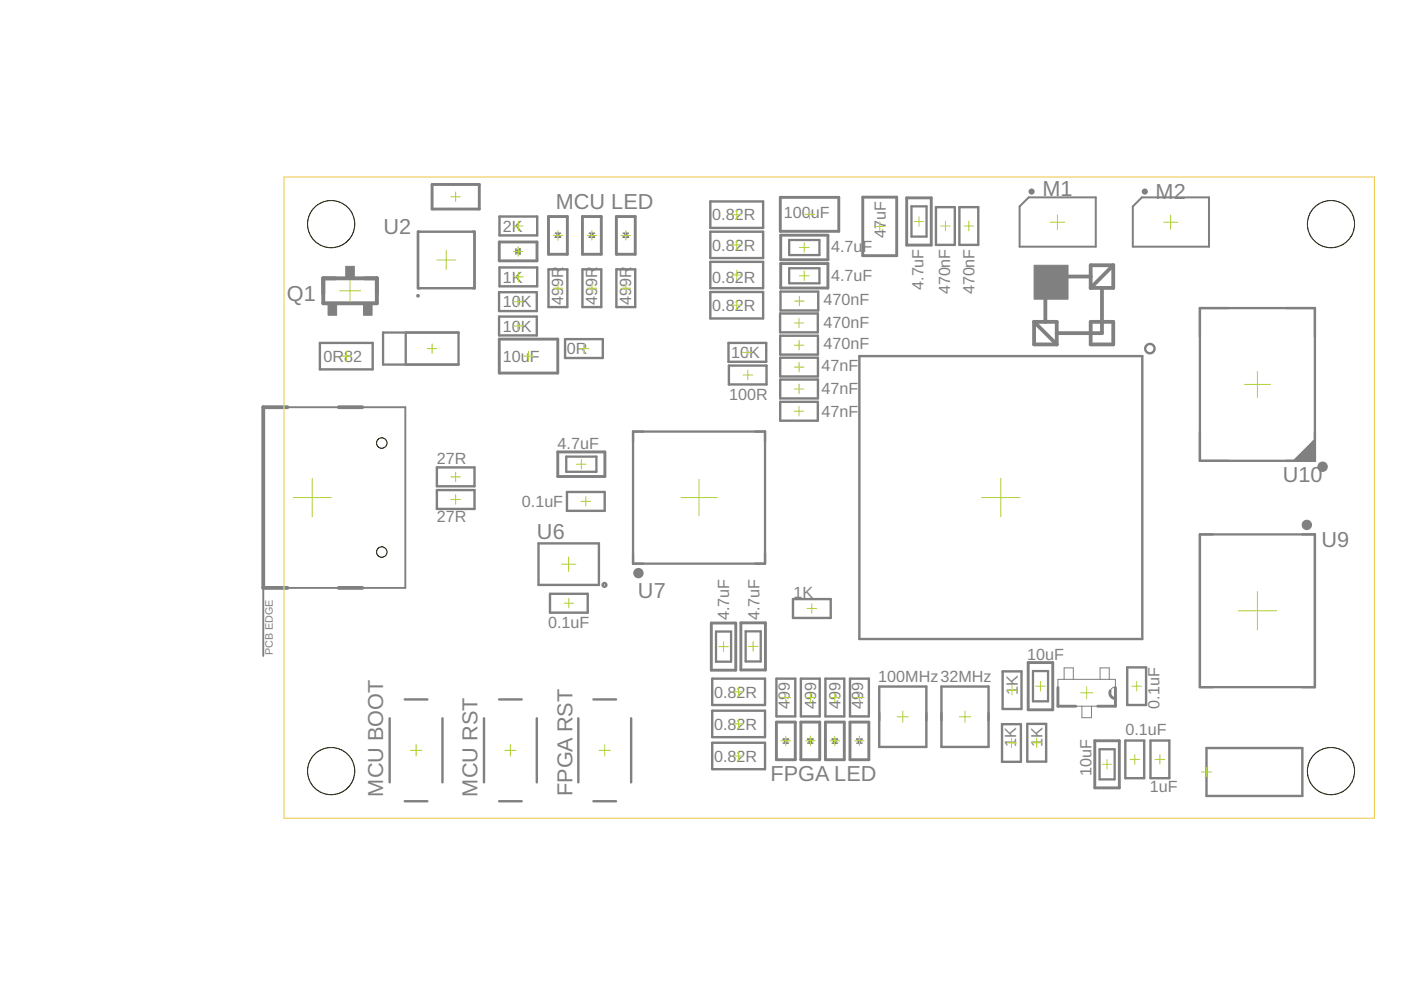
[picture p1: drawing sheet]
<svg xmlns="http://www.w3.org/2000/svg" width="297mm" height="210mm" viewBox="0 0 297 210" stroke-linecap="round" stroke-linejoin="round" font-family="sans-serif">
<g fill="#808080" stroke="#808080" stroke-width=".21">
<path d="M219.2 56.2h7.2v7.2h-7.2z"/>
<path d="M73.3 56.5h1.8v2.3h-1.8z"/>
<path d="M77.1 64.5h1.8v2.3h-1.8z"/>
<path d="M69.6 64.5h1.8v2.3h-1.8z"/>
</g>
<g fill="none" stroke="#808080" stroke-width=".8">
<path d="M226.4 58.6h4.8M236 56.2h-4.8v4.8M236 56.2v4.8h-4.8M236 56.2l-4.8 4.8M219.2 68.2v4.8h4.8M219.2 68.2h4.8v4.8M219.2 68.2l4.8 4.8M221.6 63.4v4.8M224 70.6h7.2M231.2 68.2h4.8v4.8h-4.8zM233.6 61v9.6h-2.2M60.9 86.3h-5.1v38.4h5.1"/>
<path d="M71.8 86.3h5M71.8 124.7h5"/>
</g>
<path d="M68.5 59h11.4v5.3h-11.4z" fill="none" stroke="#808080" stroke-width=".83"/>
<g fill="none" stroke="#808080" stroke-width=".51">
<path d="M88.6 49.1h12v12h-12zM105.9 45.9h8v4h-8zM105.9 56.7h8v4h-8zM116.3 57.1h4v8h-4zM123.5 57.1h4v8h-4zM130.7 57.1h4v8h-4zM150.6 49.1h11.2v5.6h-11.2zM150.6 55.5h11.2v5.6h-11.2zM150.6 42.7h11.2v5.6h-11.2zM198.4 43.9h4v8h-4zM203.4 43.9h4v8h-4zM67.8 72.7h11.2v5.6h-11.2z"/>
<path d="M105.8 62h8v4h-8zM105.8 67.1h8v4h-8zM119.8 71.9h8v4h-8zM150.6 61.9h11.2v5.6h-11.2zM154.5 72.7h8v4h-8zM154.5 77.5h8v4h-8zM165.4 66.5h8v4h-8zM165.4 71.2h8v4h-8zM165.4 75.8h8v4h-8zM165.5 61.8h8v4h-8zM182.2 75.5h60v60h-60zM92.6 99.1h8v4h-8z"/>
<path d="M165.4 80.5h8v4h-8zM165.4 85.2h8v4h-8zM274.6 97.5l4-4-3.6 4 3.6-3.6-3.2 3.6 3.2-3.2-2.8 3.2 2.8-2.8-2.4 2.8 2.4-2.4-2 2.4 2-2-1.6 2 1.6-1.6-1.2 1.6 1.2-1.2-.8 1.2 .8-.4-.4 .4h.4M92.6 103.9h8v4h-8zM114.2 115.2h12.8v8.8h-12.8zM120.2 104.3h8v4h-8zM116.6 125.9h8v4h-8zM168.1 127h8v4h-8zM82.6 152.3v13.6M85.8 148.3h4.8M93.8 152.3v13.6M102.6 152.3v13.6"/>
<path d="M105.8 148.3h4.8M113.8 152.3v13.6M122.6 152.3v13.6M125.8 148.3h4.8M133.8 152.3v13.6M151 157.5h11.2v5.6h-11.2zM151 143.9h11.2v5.6h-11.2zM151 150.7h11.2v5.6h-11.2zM164.6 143.9h4v8h-4zM169.8 143.9h4v8h-4zM175 143.9h4v8h-4zM180.2 143.9h4v8h-4z"/>
<path d="M186.4 145.6h10v12.8h-10zM199.6 145.6h10v12.8h-10zM212.4 153.5h4.1v8h-4.1zM212.6 142.3h4v8h-4zM217.8 153.5h4v8h-4zM238.6 157h4v8h-4zM239 141.5h4v8h-4zM243.9 157h4v8h-4zM255.8 158.6h20.3v10.2h-20.3zM85.8 169.9h4.8M105.8 169.9h4.8M125.8 169.9h4.8"/>
<circle cx="243.8" cy="73.9" r=".99"/>
<circle cx="128.2" cy="124" r=".4"/>
</g>
<g fill="none" stroke="#808080" stroke-width=".49">
<path d="M167.3 56.9h6.4v3.2h-6.4zM167.3 50.9h6.4v3.2h-6.4zM193.3 43.8h3.1v6.4h-3.1zM81.2 70.5h16v6.8h-16zM86 70.5v6.8M254.4 65.3h24.4v32.4h-24.4zM120.1 96.8h6.3v3.2h-6.3zM134.2 91.5h28v28h-28zM254.4 113.3h24.4v32.4h-24.4zM151.8 133.9h3.2v6.4h-3.2zM158.1 133.9h3.2v6.4h-3.2zM219 142.3h3.2v6.4h-3.2z"/>
<path d="M233.1 158.9h3.2v6.3h-3.2z"/>
</g>
<g fill="none" stroke="#808080" stroke-width=".4">
<path d="M55.8 124.7h30.1v-38.4h-30.1v52.8"/>
<circle cx="88.6" cy="62.7" r=".19"/>
</g>
<g fill="none" stroke="#808080" stroke-width=".61">
<path d="M91.6 39.1h10v5.2h-10zM105.9 51.3h8v4h-8zM116.3 45.9h4v8h-4zM123.5 45.9h4v8h-4zM130.7 45.9h4v8h-4zM165.4 41.8h12.4v7.2h-12.4zM165.5 55.9h10v5.2h-10zM165.5 49.9h10v5.2h-10zM182.9 41.8h7.2v12.4h-7.2zM192.2 42h5.2v10h-5.2zM105.9 71.9h12.4v7.2h-12.4zM118.3 95.8h9.9v5.2h-9.9z"/>
<path d="M150.8 132.1h5.2v10h-5.2zM157.1 132.1h5.2v9.9h-5.2zM164.6 153.1h4v8h-4zM169.8 153.1h4v8h-4zM175 153.1h4v8h-4zM180.2 153.1h4v8h-4zM218 140.5h5.2v10h-5.2zM224.3 145.8v3.9h3.8M232.1 157.1h5.2v9.9h-5.2zM235.4 146.5a1.21 1.21 0 0 0 1.1 1.6M236.5 145.8v3.9h-3.8"/>
</g>
<g fill="none" stroke="#808080" stroke-width=".32">
<path d="M109.4 53.3l.9-.6v1.2zM109.4 52.7v1.2M117.7 49.4h1.2M118.3 49.4l.6 .9h-1.2zM124.9 49.4h1.1M125.5 49.4l.5 .9h-1.1zM132.1 49.4h1.1M132.7 49.4l.5 .9h-1.1zM166.1 156.7h1.1l-.6 .9zM166.1 157.6h1.1M171.2 156.7h1.2l-.6 .9zM171.2 157.6h1.2"/>
<path d="M176.4 156.7h1.2l-.6 .9zM176.4 157.6h1.2M181.7 156.7h1.1l-.6 .9zM181.7 157.6h1.1"/>
</g>
<g fill="#808080" stroke="#808080" stroke-width=".21">
<circle cx="280.4" cy="99" r=".99"/>
<circle cx="135.4" cy="121.5" r=".99"/>
<circle cx="277.1" cy="111.3" r=".99"/>
</g>
<g fill="none" stroke="#808080" stroke-width=".72">
<circle cx="218.7" cy="40.6" r=".3"/>
<circle cx="242.7" cy="40.6" r=".3"/>
</g>
<path d="M216.2 43.8l1.9-2h14.2v10.5h-16.1zM240.2 43.8l1.9-2h14.2v10.5h-16.1z" fill="none" stroke="#808080" stroke-width=".42"/>
<path d="M224.3 144h12.2v5.7h-12.2zM225.6 144v-2.4h2v2.4M229.4 149.7v2.5h2v-2.5M233.2 144v-2.4h2v2.4M236.5 145.7a1.22 1.22 0 0 0-1.2 1.2 1.22 1.22 0 0 0 1.2 1.2" fill="none" stroke="#808080" stroke-width=".21"/>
<g fill="none" stroke="#afd134" stroke-width=".21">
<path d="M74.2 59.4v4.5M92.6 55.1h4M94.6 53.1v4M95.6 41.7h2M96.6 40.7v2M108.8 53.3h2.1M108.9 47.9h2M108.9 58.7h2M109.9 52.3v2M109.9 46.9v2M109.9 57.7v2M117.3 49.9h2"/>
<path d="M118.3 48.9v2M124.5 49.9h2M125.5 48.9v2M131.7 49.9h2M132.7 48.9v2M155.2 58.3h2M155.2 45.5h2M155.2 51.9h2M156.2 44.5v2M156.2 50.9v2M156.2 57.3v2M169.5 58.5h2"/>
<path d="M169.5 52.5h2M170.5 51.5v2M170.5 57.5v2M170.6 45.4h2.1M171.6 44.4v2.1M185.5 48h2M186.5 47v2M193.8 47h2.1M194.8 46v2M199.4 47.9h2.1M200.4 46.9v2M204.4 47.9h2"/>
<path d="M205.4 46.9v2M222.6 47.1h3.2M224.2 45.6v3.1M246.7 47.1h3M248.2 45.6v3M72 61.7h4.4M72.4 75.5h2M73.4 74.5v2M90.6 73.9h2M91.6 72.9v2M108.8 64h2M108.8 69.1h2"/>
<path d="M109.8 62.9v2.1M109.8 68.1v2M111 75.5h2.1M112.1 74.5v2M117.3 61.1h2M118.3 60.1v2M122.8 73.9h2M123.8 72.9v2M124.5 61.1h2M125.5 60.1v2M131.7 61.1h2M132.7 60.1v2"/>
<path d="M155.2 64.7h2M156.2 63.7v2M157.4 74.7h2.1M157.5 79.5h2.1M158.5 73.7v2M158.5 78.5v2M168.4 68.5h2M168.4 73.2h2M168.4 77.8h2M168.5 63.8h2M169.4 67.5v2M169.4 72.2v2"/>
<path d="M169.4 76.8v2M169.5 62.8v2.1M266.6 78.8v5.4M122.2 98.4h2.1M123.3 97.4v2M168.4 87.2h2M168.4 82.5h2M169.4 86.2v2M169.4 81.4v2.1M263.9 81.5h5.4M62.1 105.5h8.2M66.2 101.4v8.2"/>
<path d="M95.6 105.9h2M95.6 101.1h2M96.6 100.1v2M96.6 104.9v2M119.1 119.6h3M120.6 118.1v3M123.2 106.3h2M124.2 105.3v2M144.4 105.5h7.6M148.2 101.7v7.6M208.1 105.5h8.2M212.2 101.4v8.2"/>
<path d="M119.6 127.9h2M120.6 126.9v2M152.4 137.1h2M153.4 136.1v2M158.7 137.1h2M159.7 136v2.1M171.1 129h2M172.1 128v2M262.5 129.5h8.2M266.6 125.4v8.2M87 159.1h2.4M88.2 157.9v2.4"/>
<path d="M107 159.1h2.4M108.2 157.9v2.4M127 159.1h2.4M128.2 157.9v2.4M155.6 146.7h2M155.6 153.5h2M156.6 145.7v2M156.6 152.5v2M156.6 159.3v2M165.6 157.1h2M165.6 147.9h2M166.6 146.9v2"/>
<path d="M166.6 156.1v2M170.8 157.1h2M170.8 147.9h2M171.8 146.9v2M171.8 156.1v2M176 157.1h2M176 147.9h2M177 146.9v2M177 156.1v2M181.2 157.1h2M181.2 147.9h2M182.2 146.9v2"/>
<path d="M182.2 156.1v2M190.2 152h2.4M191.4 150.8v2.4M203.4 152h2.4M204.6 150.8v2.4M213.4 157.5h2.1M213.6 146.3h2M214.5 156.5v2M214.6 145.3v2M218.8 157.5h2M219.6 145.5h2M219.8 156.5v2"/>
<path d="M220.6 144.5v2M229.1 146.9h2.6M230.4 145.6v2.6M240 145.5h2M240.6 160v2M241 144.5v2M245.9 160v2M155.6 160.3h2M233.7 162.1h2M234.7 161v2.1M239.6 161h2M244.9 161h2"/>
<path d="M254.7 163.7h2.2M255.8 162.6v2.2"/>
</g>
<g fill="none" stroke="#eec643" stroke-width=".21">
<path d="M60.2 37.5h231.2v136h-231.2z"/>
<circle cx="70.2" cy="47.5" r="5"/>
</g>
<circle cx="70.2" cy="47.5" r="5" fill="#fff" stroke="#000" stroke-width=".21"/>
<circle cx="70.2" cy="163.5" r="5" fill="none" stroke="#eec643" stroke-width=".21"/>
<circle cx="70.2" cy="163.5" r="5" fill="#fff" stroke="#000" stroke-width=".21"/>
<circle cx="282.2" cy="47.5" r="5" fill="none" stroke="#eec643" stroke-width=".21"/>
<circle cx="282.2" cy="47.5" r="5" fill="#fff" stroke="#000" stroke-width=".21"/>
<circle cx="282.2" cy="163.5" r="5" fill="none" stroke="#eec643" stroke-width=".21"/>
<circle cx="282.2" cy="163.5" r="5" fill="#fff" stroke="#000" stroke-width=".21"/>
<circle cx="80.9" cy="117.1" r="1.1" fill="none" stroke="#eec643" stroke-width=".21"/>
<circle cx="80.9" cy="117.1" r="1.1" fill="#fff" stroke="#000" stroke-width=".21"/>
<circle cx="80.9" cy="93.9" r="1.1" fill="none" stroke="#eec643" stroke-width=".21"/>
<circle cx="80.9" cy="93.9" r="1.1" fill="#fff" stroke="#000" stroke-width=".21"/>
<g font-size="4.6" fill="#808080">
<text x="221" y="41.5">M1</text>
<text x="117.9" y="44.3">MCU LED</text>
<text x="245" y="42.3">M2</text>
<text x="81.3" y="49.6">U2</text>
<text x="60.8" y="63.9">Q1</text>
<text x="272" y="102.1">U10</text>
<text x="113.9" y="114.2">U6</text>
<text x="280.2" y="116">U9</text>
<text x="135.3" y="126.8">U7</text>
<text x="163.3" y="165.5">FPGA LED</text>
<text x="81.2" y="168.9" transform="rotate(-90 81.2 168.9)">MCU BOOT</text>
<text x="101.2" y="168.9" transform="rotate(-90 101.2 168.9)">MCU RST</text>
<text x="121.4" y="168.8" transform="rotate(-90 121.4 168.8)">FPGA RST</text>
</g>
<g font-size="3.4" fill="#808080">
<text x="151" y="46.7">0.82R</text>
<text x="166.2" y="46.3">100</text>
<text x="171.9" y="46.3">uF</text>
<text x="106.6" y="49.1">2K</text>
<text x="151" y="53.1">0.82R</text>
<text x="176.2" y="53.5">4.7uF</text>
<text x="187.8" y="50.5" transform="rotate(-90 187.8 50.5)">47uF</text>
<text x="106.6" y="59.9">1K</text>
<text x="151" y="59.9">0.82R</text>
<text x="176.2" y="59.5">4.7uF</text>
<text x="106.6" y="65.1">10K</text>
<text x="119.4" y="64.7" transform="rotate(-90 119.4 64.7)">499R</text>
<text x="126.6" y="64.7" transform="rotate(-90 126.6 64.7)">499R</text>
<text x="133.8" y="64.7" transform="rotate(-90 133.8 64.7)">499R</text>
<text x="151" y="65.9">0.82R</text>
<text x="174.6" y="64.7">470nF</text>
<text x="195.8" y="61.5" transform="rotate(-90 195.8 61.5)">4.7uF</text>
<text x="201.4" y="62.4" transform="rotate(-90 201.4 62.4)">470nF</text>
<text x="206.6" y="62.4" transform="rotate(-90 206.6 62.4)">470nF</text>
<text x="106.6" y="70.3">10K</text>
<text x="174.6" y="69.5">470nF</text>
<text x="68.6" y="76.7">0R82</text>
<text x="106.6" y="76.7">10uF</text>
<text x="120.2" y="75.1">0R</text>
<text x="155" y="75.9">10K</text>
<text x="174.6" y="73.9">470nF</text>
<text x="174.2" y="78.7">47nF</text>
<text x="174.2" y="83.5">47nF</text>
<text x="154.6" y="84.7">100R</text>
<text x="174.2" y="88.3">47nF</text>
<text x="118.2" y="95.1">4.7uF</text>
<text x="92.6" y="98.3">27R</text>
<text x="110.6" y="107.5">0.1uF</text>
<text x="92.6" y="110.7">27R</text>
<text x="154.6" y="131.5" transform="rotate(-90 154.6 131.5)">4.7uF</text>
<text x="161" y="131.5" transform="rotate(-90 161 131.5)">4.7uF</text>
<text x="168.2" y="126.7">1K</text>
<text x="116.2" y="133.1">0.1uF</text>
<text x="217.8" y="139.9">10uF</text>
<text x="151.4" y="147.9">0.82R</text>
<text x="186.2" y="144.7">100MHz32MHz</text>
<text x="215.8" y="147.3" transform="rotate(-90 215.8 147.3)">1K</text>
<text x="151.4" y="154.7">0.82R</text>
<text x="167.4" y="150.4" transform="rotate(-90 167.4 150.4)">499</text>
<text x="173" y="150.4" transform="rotate(-90 173 150.4)">499</text>
<text x="178.2" y="150.4" transform="rotate(-90 178.2 150.4)">499</text>
<text x="183" y="150.4" transform="rotate(-90 183 150.4)">499</text>
<text x="238.6" y="155.9">0.1uF</text>
<text x="245.8" y="150.3" transform="rotate(-90 245.8 150.3)">0.1uF</text>
<text x="151.4" y="161.5">0.82R</text>
<text x="215.4" y="158.5" transform="rotate(-90 215.4 158.5)">1</text>
<text x="215.4" y="156.6" transform="rotate(-90 215.4 156.6)">K</text>
<text x="221" y="158.5" transform="rotate(-90 221 158.5)">1K</text>
<text x="231.4" y="164.5" transform="rotate(-90 231.4 164.5)">10uF</text>
<text x="243.8" y="167.9">1uF</text>
</g>
<text font-size="2.3" fill="#808080" x="57.8" y="138.9" transform="rotate(-90 57.8 138.9)">PCB EDGE</text>
</svg>
